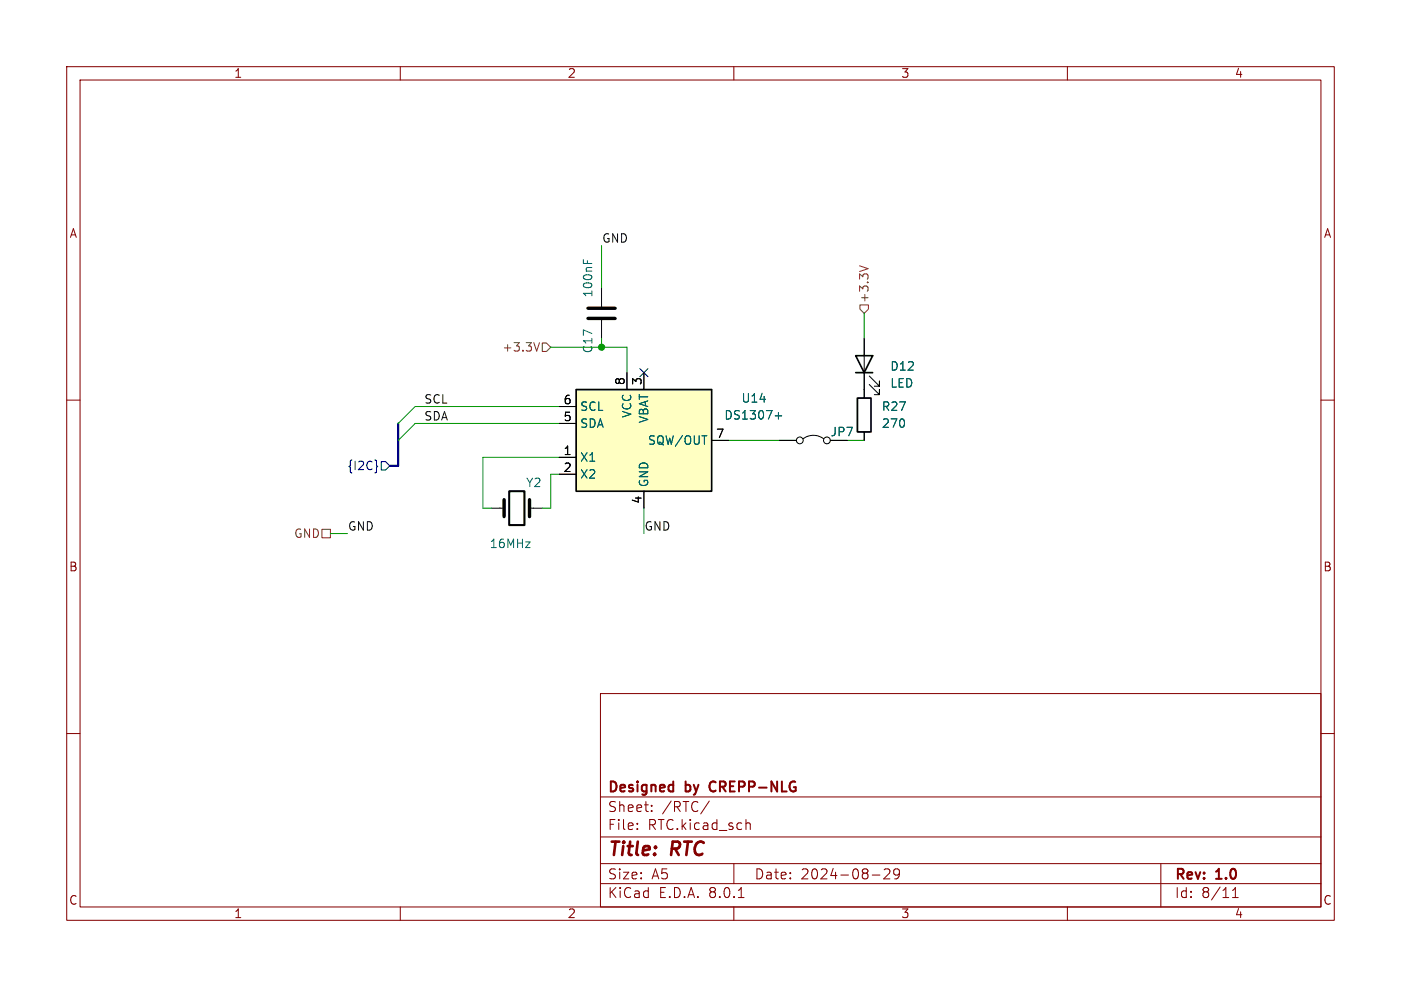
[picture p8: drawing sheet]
<svg xmlns="http://www.w3.org/2000/svg" width="210mm" height="148mm" viewBox="0 0 210 148" stroke-linecap="round" stroke-linejoin="round" font-family="sans-serif">
<g fill="none" stroke="#840000" stroke-width=".15">
<path d="M10 10h190v128h-190zM12 12h186v124h-186zM60 10v2M110 10v2M160 10v2M10 60h2M198 60h2M10 110h2M90 104h108v32h-108zM90 119.5h108M198 110h2M60 136v2"/>
<path d="M90 132.5h108M90 129.5h108M90 125.5h108M95.5 124.2v.2M95.5 123.5v.1M97.7 121.5v.2M97.7 120.8v.1M106.3 120.1l-1.3 1.9M110 136v2M110 129.5v3M110.7 134.6h.8M111.8 123.5a.37 .37 0 0 1 .7 .1v.8"/>
<path d="M130.8 131.2h1.1M132.5 130.4l.3-.1 .5 .1a.41 .41 0 0 1 0 .5l-.8 .9h.9M134.8 130.9l-.3 .3h-.2l-.3-.3v-.3l.1-.2 .4-.1 .3 .1a.99 .99 0 0 1-.4 1.4h-.3M160 136v2M174 129.5v6.5M184.8 134.6h.8M184.8 133.5l.4-.4v1.5"/>
</g>
<path d="M106.5 117.4l-.2 .4 .2 .7" fill="none" stroke="#840000" stroke-width=".3"/>
<path d="M86.4 58.4h20.3v15.3h-20.3z" fill="#ffffc2"/>
<path d="M86.4 58.4h20.3v15.3h-20.3zM128.3 53.3h2.5l-1.3 2.6zM128.3 55.9h2.5M128.5 59.7h2.1v5.1h-2.1z" fill="none" stroke="#000" stroke-width=".25"/>
<g fill="none" stroke="#000" stroke-width=".15">
<path d="M90.2 43.2v2.8M90.2 48v2.8M94 55.9v2.5M96.5 55.9v2.5M129.5 50.8v8.9M130.3 57.7l1.5 1.5v-.8v.8h-.7M130.3 56.4l1.5 1.5v-.7v.7h-.7M73.7 76.2h1.9M79.4 76.2h1.9M83.8 68.6h2.6M83.8 71.1h2.6M83.8 63.5h2.6"/>
<path d="M83.8 61h2.6M96.5 73.7v2.5M106.7 66h2.5M116.8 66h2.6M120.4 65.8a2.54 2.54 0 0 1 3 0M129.5 64.8v1.2"/>
<circle cx="119.9" cy="66" r=".51"/>
<circle cx="124" cy="66" r=".51"/>
</g>
<path d="M87.4 38.9v.6M88.1 39.1v.4M116.2 62.4h1M116.7 61.9v.9" fill="none" stroke="#006464" stroke-width=".15"/>
<path d="M88.1 47.8h4.1M88.1 46.2h4.1M75.6 74.9v2.6M79.4 74.9v2.6" fill="none" stroke="#000" stroke-width=".51"/>
<path d="M76.3 73.7h2.3v5h-2.3z" fill="none" stroke="#000" stroke-width=".3"/>
<path d="M95.9 55.3l1.2 1.2M97.1 55.3l-1.2 1.2M56.4 69.8l.2 .1-.2 .2M57.1 69.2h.7l.6 .7-.6 .6h-.7z" fill="none" stroke="#000084" stroke-width=".15"/>
<path d="M128.8 39.9l1.3 .4M80.9 51.4l-.5 1.2M81.3 51.4h.6l.6 .7-.6 .6h-.6zM128.9 45.7h1.3v.7l-.7 .6-.6-.6zM48.3 79.4h1.2v1.2h-1.2z" fill="none" stroke="#725600" stroke-width=".15"/>
<path d="M59.7 63.5v6.4h-1.3" fill="none" stroke="#000084" stroke-width=".3"/>
<path d="M90.2 36.8v6.4M82.5 52.1h11.5v3.8M90.2 50.8v1.3M129.5 47v3.8M83.8 71.1h-1.3v5.1h-1.2M83.8 68.6h-11.4v7.6h1.3M83.8 63.5h-21.6l-2.5 2.5M83.8 61h-21.6l-2.5 2.5M96.5 76.2v3.8M109.2 66h7.6M127 66h2.5M49.5 80h2.6" fill="none" stroke="#009600" stroke-width=".15"/>
<circle cx="90.2" cy="52.1" r=".46" fill="#009600" stroke="#009600" stroke-width=".15"/>
<g font-size="2.8" fill="#840000">
<text x="91" y="128.9">Title:</text>
<text x="100.7" y="128.9">RTC</text>
</g>
<g font-size="2.1" fill="#840000">
<text x="91" y="119.2">Designed</text>
<text x="102.8" y="119.2">by</text>
<text x="107.1" y="119.2">CREPP-NLG</text>
<text x="91" y="124.7">File:</text>
<text x="91" y="122">Sheet:</text>
<text x="97.1" y="124.7">RTC.kicad_sch</text>
<text x="99.2" y="122">/RTC/</text>
<text x="91" y="134.9">KiCad</text>
<text x="91" y="132.1">Size:</text>
<text x="97.7" y="132.1">A5</text>
<text x="98.7" y="134.9">E.D.A.</text>
<text x="106.3" y="134.9">8.0.1</text>
<text x="113" y="132.1">Date:</text>
<text x="120" y="132.1">2024-08-29</text>
<text x="176" y="132.3">Rev:</text>
<text x="176" y="134.9">Id:</text>
<text x="180.1" y="134.9">8/11</text>
<text x="182.4" y="132.3">1.0</text>
</g>
<g font-size="1.8" fill="#840000">
<text x="35" y="11.9">1</text>
<text x="85" y="11.9">2</text>
<text x="135" y="11.9">3</text>
<text x="185" y="11.9">4</text>
<text x="10.3" y="35.9">A</text>
<text x="198.4" y="35.9">A</text>
<text x="10.3" y="85.9">B</text>
<text x="198.3" y="85.9">B</text>
<text x="10.3" y="135.9">C</text>
<text x="35" y="137.9">1</text>
<text x="85" y="137.9">2</text>
<text x="135" y="137.9">3</text>
<text x="185" y="137.9">4</text>
<text x="198.3" y="135.9">C</text>
</g>
<g font-size="1.8" fill="#0f0f0f">
<text x="90.2" y="36.5">GND</text>
<text x="63.5" y="63.2">SDA</text>
<text x="63.5" y="60.6">SCL</text>
<text x="52.1" y="79.7">GND</text>
<text x="96.5" y="79.7">GND</text>
</g>
<g font-size="1.8" fill="#006464">
<text x="89" y="44.7" transform="rotate(-90 89 44.7)">100nF</text>
<text x="89" y="53.1" transform="rotate(-90 89 53.1)">C17</text>
<text x="133.4" y="58.3">LED</text>
<text x="133.4" y="55.8">D12</text>
<text x="86.9" y="64.4">SDA</text>
<text x="86.9" y="61.8">SCL</text>
<text x="94.8" y="62.8" transform="rotate(-90 94.8 62.8)">VCC</text>
<text x="97.4" y="63.5" transform="rotate(-90 97.4 63.5)">VBAT</text>
<text x="108.5" y="63.1">DS1307+</text>
<text x="111.1" y="60.6">U14</text>
<text x="132.1" y="64.4">270</text>
<text x="132.1" y="61.8">R27</text>
<text x="86.9" y="69.4">X1</text>
<text x="86.9" y="72">X2</text>
<text x="97" y="66.9">SQW/OUT</text>
<text x="78.8" y="73.3">Y2</text>
<text x="97.4" y="73.2" transform="rotate(-90 97.4 73.2)">GND</text>
<text x="73.3" y="82.4">16MHz</text>
</g>
<g font-size="1.8" fill="#725600">
<text x="130.4" y="45.5" transform="rotate(-90 130.4 45.5)">+3.3V</text>
<text x="75.2" y="52.9">+3.3V</text>
<text x="44" y="80.9">GND</text>
</g>
<g font-size="1.8">
<text x="93.7" y="57.9" transform="rotate(-90 93.7 57.9)">8</text>
<text x="96.3" y="57.9" transform="rotate(-90 96.3 57.9)">3</text>
<text x="84.4" y="63.2">5</text>
<text x="84.4" y="60.7">6</text>
<text x="107.2" y="65.8">7</text>
<text x="124.4" y="65.6">JP7</text>
<text x="84.4" y="68.3">1</text>
<text x="84.4" y="70.9">2</text>
<text x="96.3" y="75.6" transform="rotate(-90 96.3 75.6)">4</text>
</g>
<text font-size="1.8" fill="#000084" x="52" y="70.7">{I2C}</text>
</svg>
